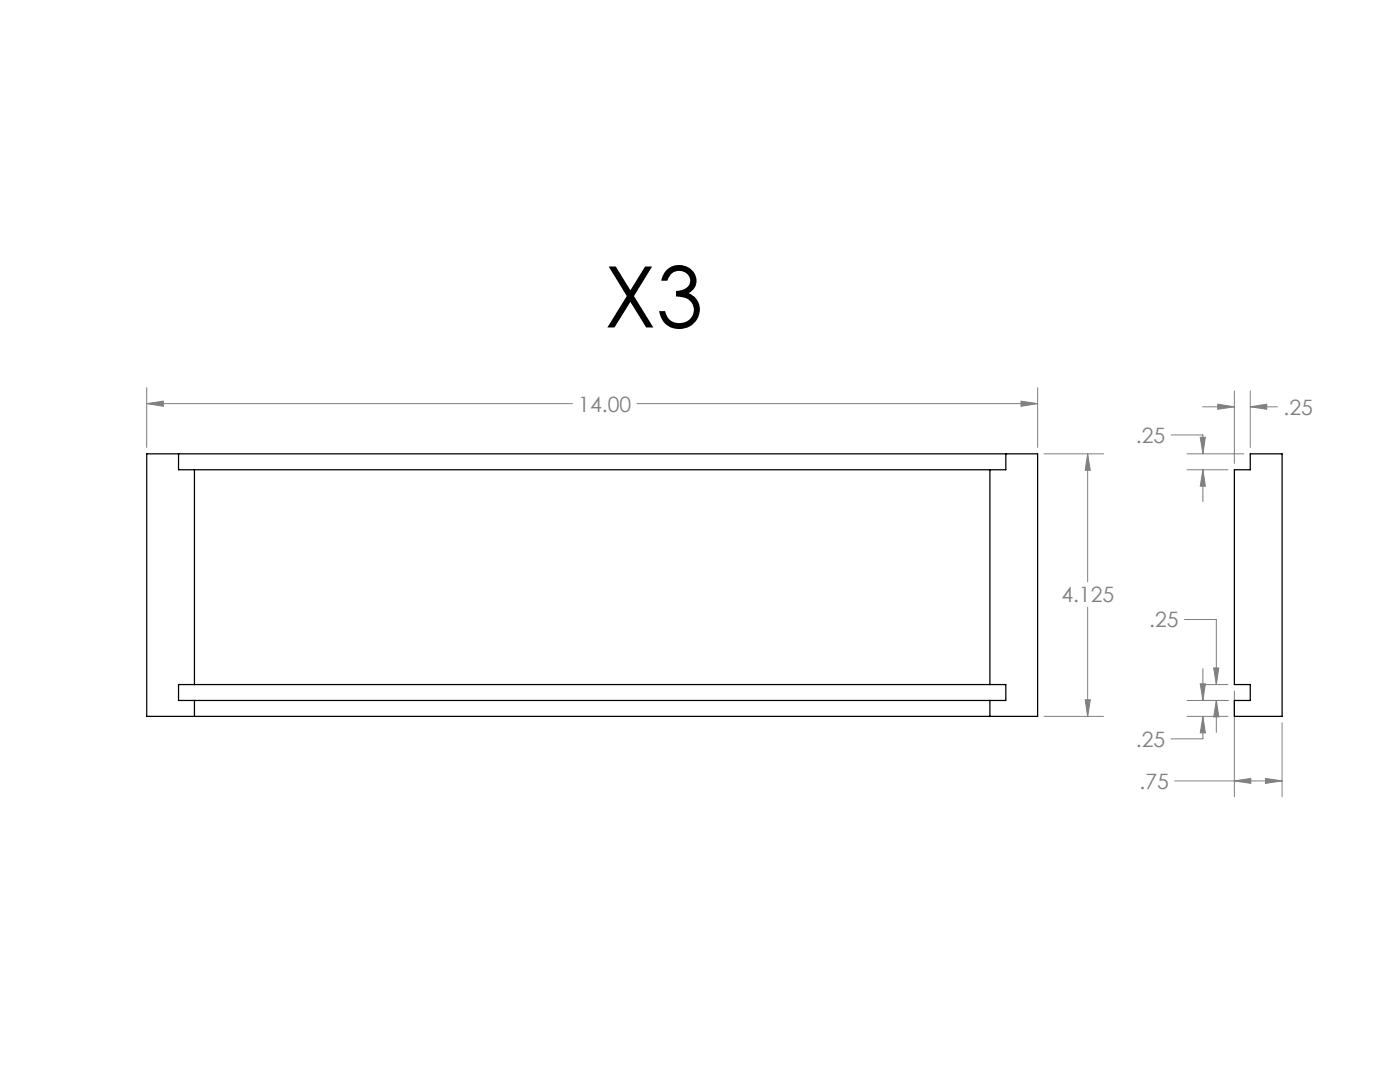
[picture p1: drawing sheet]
<svg xmlns="http://www.w3.org/2000/svg" width="279mm" height="216mm" viewBox="0 0 279 216" stroke-linecap="round" stroke-linejoin="round" font-family="sans-serif">
<g fill="none" stroke="#808080" stroke-width=".2">
<path d="M29.3 77.4v11.9M207.1 77.4v11.9M246.3 78v14.5M249.5 78v11.3M29.3 80.5l3.3-.5v1.1zM29.3 80.5h84.9M127.1 80.5h80M203.8 80l3.3 .5-3.3 .6zM208.4 90.6h11.8M217.1 90.6l.5 3.2h-1zM217.1 90.6v25.5M233.7 86.8h6.4v3.8"/>
<path d="M236.9 90.6h11.3M236.9 93.7h8.2M239.5 87.2h1.1l-.5 3.4zM240 81.2h6.3M240.1 93.7l.5 3.3h-1.1zM240.1 93.7v6.4M243 80.6l3.3 .6-3.3 .5zM249.5 81.2l3.3-.6v1.1zM249.5 81.2h5.5M216.6 139.6h1l-.5 3.3zM217.1 121.1v21.8M236.4 123.6h6.3v13"/>
<path d="M236.9 139.8h8.2M239.5 136.5h1.1l-.5 3.3zM239.6 136.6h5.5M240.1 133.4v6.4M242.2 133.3h1l-.5 3.3zM242.7 139.8l.5 3.3h-1zM242.7 139.8v6.3M246.3 137.9v21.1M208.4 142.9h11.8M234.4 155.8h21.5M236.9 142.9h8.2M240.1 142.9l.5 3.3h-1.1z"/>
<path d="M240.1 142.9v4.5h-6.4M246.3 155.8l3.3-.5v1zM252.6 155.3l3.3 .5-3.3 .5zM255.9 144.2v14.8"/>
</g>
<path d="M29.3 80.5l3.3-.5v1.1zM203.8 80l3.3 .5-3.3 .6zM217.1 90.6l.5 3.2h-1zM216.6 139.6h1l-.5 3.3zM239.5 87.2h1.1l-.5 3.4zM240.1 93.7l.5 3.3h-1.1zM249.5 81.2l3.3-.6v1.1zM243 80.6l3.3 .6-3.3 .5zM242.2 133.3h1l-.5 3.3zM242.7 139.8l.5 3.3h-1zM239.5 136.5h1.1l-.5 3.3zM240.1 142.9l.5 3.3h-1.1zM252.6 155.3l3.3 .5-3.3 .5zM246.3 155.8l3.3-.5v1z" fill="#808080"/>
<path d="M29.3 90.6h177.8v52.3h-177.8zM35.6 90.6v3.1h165.1v-3.1M38.8 93.7v42.9M197.6 93.7v42.9M246.3 93.7h3.2v-3.1h6.4v52.3h-9.6v-3.1h3.2v-3.2h-3.2zM35.6 136.6h165.1v3.2h-165.1zM38.8 139.8v3.1M197.6 139.8v3.1" fill="none" stroke="#000" stroke-width=".25"/>
<path d="M21.7 188.9h96.6v13.5h-96.6z" fill="#fff"/>
<text font-size="16.9" x="120.6" y="65.3">X3</text>
<g font-size="4.2" fill="#808080">
<text x="115.4" y="82.1">14.00</text>
<text x="256.2" y="82.7">.25</text>
<text x="226.7" y="88.4">.25</text>
<text x="211.8" y="120.2">4.125</text>
<text x="229.4" y="125.2">.25</text>
<text x="226.7" y="149">.25</text>
<text x="227.4" y="157.4">.75</text>
</g>
</svg>
